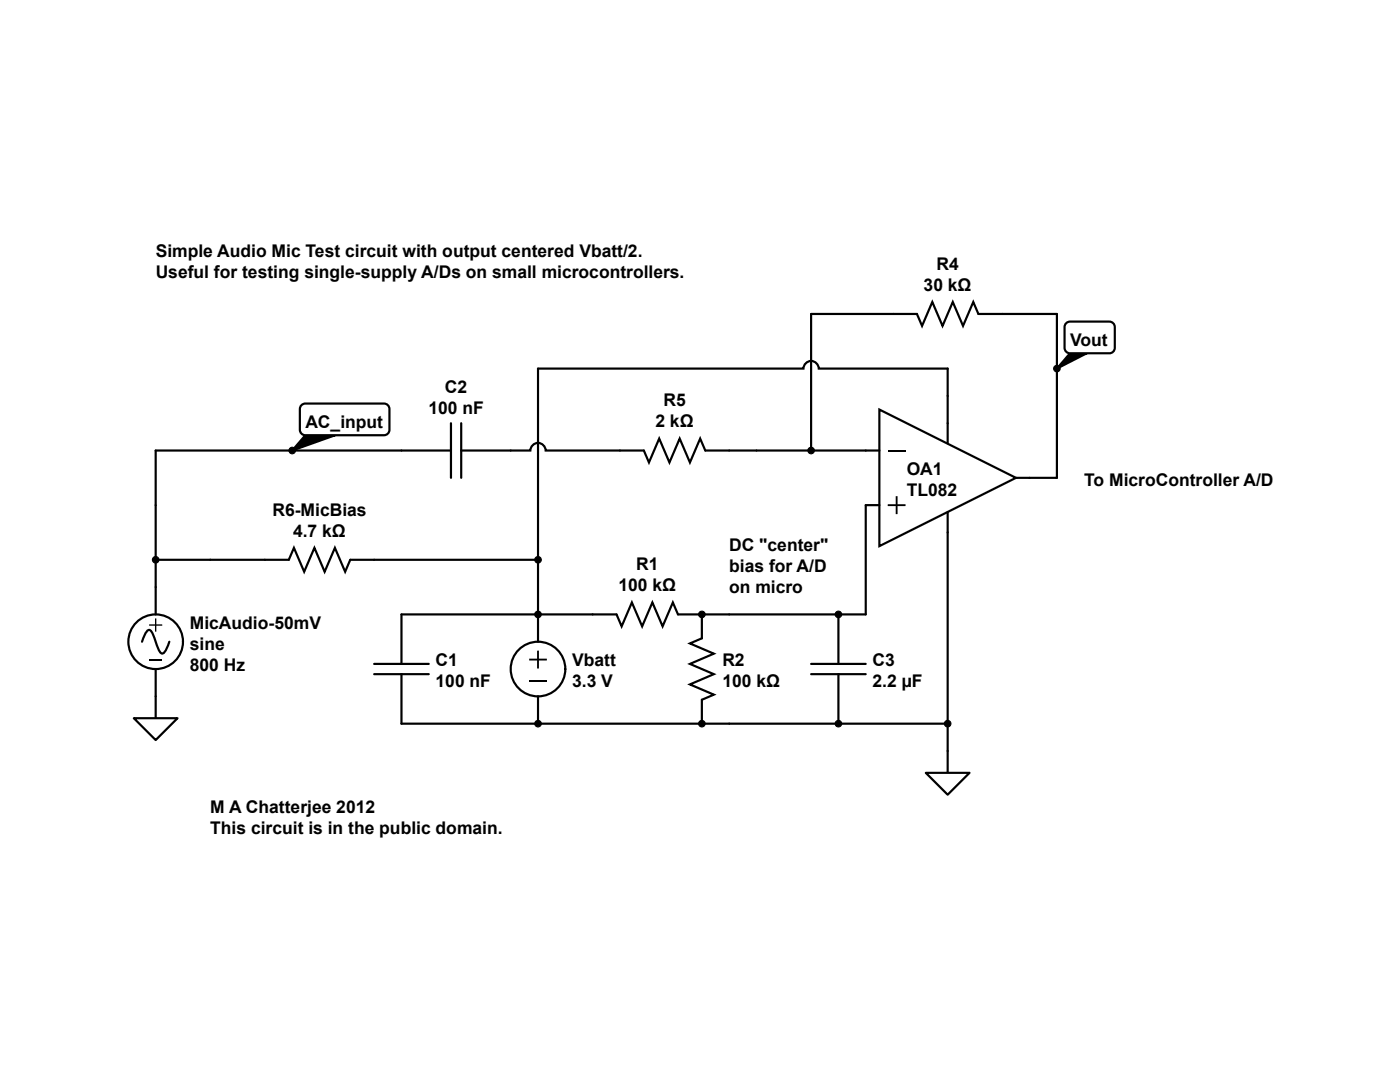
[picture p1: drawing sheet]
<svg xmlns="http://www.w3.org/2000/svg" width="279mm" height="216mm" viewBox="0 0 279 216" stroke-linecap="round" stroke-linejoin="round" font-family="sans-serif">
<path d="M213.5 70.5h3.4l-6 3zM60.9 86.8h6l-8.6 3.1z" fill="#000"/>
<path d="M213.5 70.5h3.4l-6 3zM60.9 86.8h6l-8.6 3.1z" fill="none" stroke="#000" stroke-width=".44"/>
<path d="M175.5 81.7l27.3 13.6-27.3 13.7z" fill="#fff"/>
<path d="M151 89.9h24.5M175.5 81.7l27.3 13.6-27.3 13.7zM189.1 84.4v4.1M202.8 95.3h2.7M172.8 100.8h2.7M189.1 102.2v4M118.3 122.6h4.7l1.1 2.4 2-4.8 2.1 4.8 2-4.8 2 4.8 2.1-4.8 1 2.4h4.8v4.8l-2.4 1 4.8 2-4.8 2.1 4.8 2-4.8 2.1 4.8 2-2.4 1v4.8M189.1 149.9v4.3" fill="none" stroke="#000" stroke-width=".44"/>
<path d="M177.2 89.9h3.5" fill="none" stroke="#000" stroke-width=".37"/>
<path d="M178.8 99h.3v1.6h1.6v.4h-1.6v1.6h-.3v-1.6h-1.6v-.4h1.6z" fill="#000"/>
<path d="M184.8 154.2h8.7l-4.4 4.4z" fill="#fff"/>
<path d="M161.9 62.6v27.3M178.2 62.6h4.8l1 2.4 2.1-4.7 2 4.7 2-4.7 2.1 4.7 2-4.7 1.1 2.3h4.7M210.9 62.6v32.7h-5.4M172.8 100.8v21.8h-27.3M189.1 106.2v43.7M145.5 144.4h43.6M184.8 154.2h8.7l-4.4 4.4z" fill="none" stroke="#000" stroke-width=".44"/>
<circle cx="107.4" cy="133.5" r="5.5" fill="#fff"/>
<g fill="none" stroke="#000" stroke-width=".44">
<path d="M189.1 73.5h-25.7a1.53 1.53 0 0 0-1.5-1.5 1.53 1.53 0 0 0-1.6 1.5h-52.9v54.6M189.1 79v5.4M80.1 89.9h9.9M90 84.4v10.9M92 89.9h9.9M92 84.4v10.9M74.7 132.5h10.9M74.7 134.5h10.9M80.1 134.5v9.9h60M107.4 139v5.4M118.3 122.6h-38.2v9.9M140.1 122.6h5.4"/>
<circle cx="107.4" cy="133.5" r="5.5"/>
</g>
<path d="M107.2 129.8h.4v1.6h1.5v.4h-1.5v1.6h-.4v-1.6h-1.6v-.4h1.6z" fill="#000"/>
<path d="M105.6 135.9h3.5" fill="none" stroke="#000" stroke-width=".37"/>
<path d="M212.7 64.6l.5-.4h.3h7.9a1.09 1.09 0 0 1 1.1 1.1v4.1a1.09 1.09 0 0 1-1.1 1.1h-7.9a1.09 1.09 0 0 1-1-1.1v-4.1z" fill="#fff"/>
<path d="M212.7 64.6l.5-.4h.3h7.9a1.09 1.09 0 0 1 1.1 1.1v4.1a1.09 1.09 0 0 1-1.1 1.1h-7.9a1.09 1.09 0 0 1-1-1.1v-4.1z" fill="none" stroke="#000" stroke-width=".44"/>
<circle cx="31.1" cy="128" r="5.5" fill="#fff"/>
<g fill="none" stroke="#000" stroke-width=".44">
<path d="M31.1 117.1v5.5M28.3 128.1l.9-1.9 .3-.4 .3-.1a5.6 5.6 0 0 1 1.5 3 2.55 2.55 0 0 0 1 1.7l.3-.1 .4-.4 .8-1.8M31.1 133.5v9.8"/>
<circle cx="31.1" cy="128" r="5.5"/>
</g>
<path d="M30.9 123.4h.3v1.2h1.2v.3h-1.2v1.1h-.3v-1.1h-1.1v-.3h1.1z" fill="#000"/>
<path d="M29.8 131.6h2.6" fill="none" stroke="#000" stroke-width=".27"/>
<path d="M26.7 143.3h8.7l-4.3 4.4z" fill="#fff"/>
<path d="M161.9 62.6h16.3M189.1 73.5v5.5M200 62.6h10.9M31.1 89.9h49M101.9 89.9h3.9a1.53 1.53 0 0 1 1.6-1.5 1.53 1.53 0 0 1 1.5 1.5h19.6l1 2.4 2.1-4.8 2 4.8 2-4.8 2.1 4.8 2-4.8 1.1 2.4h10.2M31.1 100.8v16.3M26.7 143.3h8.7l-4.3 4.4z" fill="none" stroke="#000" stroke-width=".44"/>
<path d="M60.3 80.7l.6-.2h15.7a1.09 1.09 0 0 1 1.1 1.1v4.2a1.09 1.09 0 0 1-1.1 1h-15.7a1.09 1.09 0 0 1-1.1-1v-4.2l.1-.3z" fill="#fff"/>
<path d="M31.1 89.9v10.9M60.3 80.7l.6-.2h15.7a1.09 1.09 0 0 1 1.1 1.1v4.2a1.09 1.09 0 0 1-1.1 1h-15.7a1.09 1.09 0 0 1-1.1-1v-4.2l.1-.3zM31.1 111.7h26.5l1.1-2.4 2 4.8 2-4.8 2.1 4.8 2-4.8 2.1 4.8 1-2.4h37.5M161.9 132.5h10.9M161.9 134.5h10.9M167.3 122.6v9.9M167.3 134.5v9.9M140.1 144.4h5.4" fill="none" stroke="#000" stroke-width=".44"/>
<g fill="#000">
<circle cx="210.9" cy="73.5" r=".65"/>
<circle cx="58.3" cy="89.9" r=".65"/>
<circle cx="161.9" cy="89.9" r=".65"/>
<circle cx="31.1" cy="111.7" r=".65"/>
<circle cx="107.4" cy="111.7" r=".65"/>
<circle cx="107.4" cy="122.6" r=".65"/>
<circle cx="140.1" cy="122.6" r=".65"/>
<circle cx="167.3" cy="122.6" r=".65"/>
<circle cx="107.4" cy="144.4" r=".65"/>
<circle cx="140.1" cy="144.4" r=".65"/>
<circle cx="167.3" cy="144.4" r=".65"/>
<circle cx="189.1" cy="144.4" r=".65"/>
</g>
<g fill="none" stroke="#000" stroke-width=".22">
<circle cx="210.9" cy="73.5" r=".65"/>
<circle cx="58.3" cy="89.9" r=".65"/>
<circle cx="161.9" cy="89.9" r=".65"/>
<circle cx="31.1" cy="111.7" r=".65"/>
<circle cx="107.4" cy="111.7" r=".65"/>
<circle cx="107.4" cy="122.6" r=".65"/>
<circle cx="140.1" cy="122.6" r=".65"/>
<circle cx="167.3" cy="122.6" r=".65"/>
<circle cx="107.4" cy="144.4" r=".65"/>
<circle cx="140.1" cy="144.4" r=".65"/>
<circle cx="167.3" cy="144.4" r=".65"/>
<circle cx="189.1" cy="144.4" r=".65"/>
</g>
<g font-size="3.5">
<text x="31.1" y="51.3">Simple Audio Mic Test circuit with output centered Vbatt/2.</text>
<text x="186.9" y="53.8">R4</text>
<text x="31.1" y="55.5">Useful for testing single-supply A/Ds on small microcontrollers.</text>
<text x="184.3" y="58">30 kΩ</text>
<text x="213.5" y="69">Vout</text>
<text x="85.5" y="82.6">100 nF</text>
<text x="88.8" y="78.4">C2</text>
<text x="132.4" y="81.1">R5</text>
<text x="60.9" y="85.4">AC_input</text>
<text x="130.8" y="85.3">2 kΩ</text>
<text x="181" y="94.8">OA1</text>
<text x="181" y="99">TL082</text>
<text x="216.4" y="97">To MicroController A/D</text>
<text x="54.4" y="102.9">R6-MicBias</text>
<text x="58.5" y="107.1">4.7 kΩ</text>
<text x="126.9" y="113.8">R1</text>
<text x="145.5" y="110">DC &quot;center&quot;</text>
<text x="123.4" y="118">100 kΩ</text>
<text x="145.5" y="114.1">bias for A/D</text>
<text x="145.5" y="118.3">on micro</text>
<text x="37.9" y="125.4">MicAudio-50mV</text>
<text x="37.9" y="129.6">sine</text>
<text x="37.9" y="133.8">800 Hz</text>
<text x="86.9" y="133">C1</text>
<text x="86.9" y="137.2">100 nF</text>
<text x="114.2" y="133">Vbatt</text>
<text x="114.2" y="137.2">3.3 V</text>
<text x="144.2" y="133">R2</text>
<text x="144.2" y="137.2">100 kΩ</text>
<text x="174.1" y="133">C3</text>
<text x="174.1" y="137.2">2.2 µF</text>
<text x="42" y="162.3">M A Chatterjee 2012</text>
<text x="42" y="166.5">This circuit is in the public domain.</text>
</g>
</svg>
